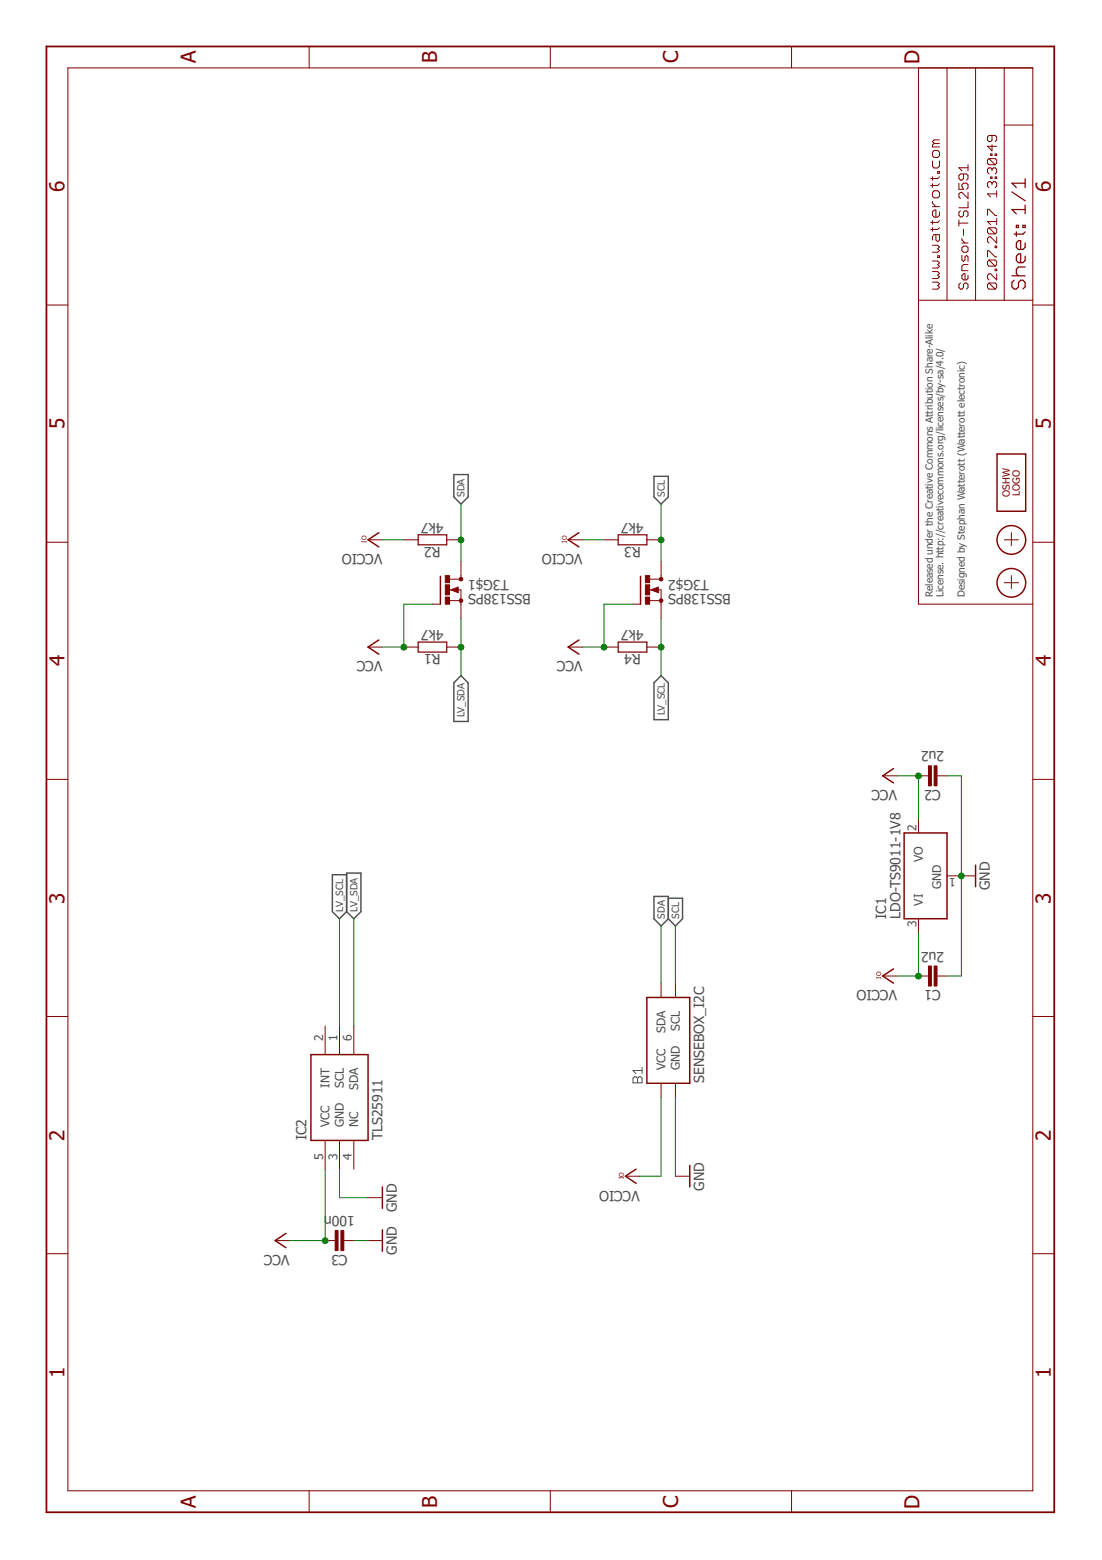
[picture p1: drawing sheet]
<?xml version="1.0" encoding="utf-8"?>
<!DOCTYPE eagle SYSTEM "eagle.dtd">
<eagle version="7.7.0">
<drawing>
<settings>
<setting alwaysvectorfont="no"/>
<setting verticaltext="up"/>
</settings>
<grid distance="0.1" unitdist="inch" unit="inch" style="lines" multiple="1" display="no" altdistance="0.01" altunitdist="inch" altunit="inch"/>
<schematic xreflabel="%F%N/%S.%C%R" xrefpart="/%S.%C%R">
<libraries>
<library name="we-symbol">
<symbols>
<symbol name="PASSER">
<wire x1="-1.016" y1="0" x2="1.27" y2="0" width="0.127" layer="94"/>
<wire x1="0" y1="1.27" x2="0" y2="-1.27" width="0.127" layer="94"/>
<circle x="0" y="0" radius="2.54" width="0.254" layer="94"/>
</symbol>
<symbol name="OSHW_LOGO">
<wire x1="5.08" y1="2.54" x2="5.08" y2="-2.54" width="0.254" layer="94"/>
<wire x1="5.08" y1="-2.54" x2="-5.08" y2="-2.54" width="0.254" layer="94"/>
<wire x1="-5.08" y1="-2.54" x2="-5.08" y2="2.54" width="0.254" layer="94"/>
<wire x1="-5.08" y1="2.54" x2="5.08" y2="2.54" width="0.254" layer="94"/>
<text x="-2.54" y="0.254" size="1.27" layer="94">OSHW</text>
<text x="-2.413" y="-1.524" size="1.27" layer="94">LOGO</text>
</symbol>
<symbol name="A4L-LOC">
<wire x1="256.54" y1="3.81" x2="256.54" y2="8.89" width="0.1016" layer="94"/>
<wire x1="256.54" y1="8.89" x2="256.54" y2="13.97" width="0.1016" layer="94"/>
<wire x1="256.54" y1="13.97" x2="256.54" y2="19.05" width="0.1016" layer="94"/>
<wire x1="256.54" y1="19.05" x2="256.54" y2="24.13" width="0.1016" layer="94"/>
<wire x1="161.29" y1="3.81" x2="161.29" y2="24.13" width="0.1016" layer="94"/>
<wire x1="161.29" y1="24.13" x2="215.265" y2="24.13" width="0.1016" layer="94"/>
<wire x1="215.265" y1="24.13" x2="256.54" y2="24.13" width="0.1016" layer="94"/>
<wire x1="246.38" y1="3.81" x2="246.38" y2="8.89" width="0.1016" layer="94"/>
<wire x1="246.38" y1="8.89" x2="256.54" y2="8.89" width="0.1016" layer="94"/>
<wire x1="246.38" y1="8.89" x2="215.265" y2="8.89" width="0.1016" layer="94"/>
<wire x1="215.265" y1="8.89" x2="215.265" y2="3.81" width="0.1016" layer="94"/>
<wire x1="215.265" y1="8.89" x2="215.265" y2="13.97" width="0.1016" layer="94"/>
<wire x1="215.265" y1="13.97" x2="256.54" y2="13.97" width="0.1016" layer="94"/>
<wire x1="215.265" y1="13.97" x2="215.265" y2="19.05" width="0.1016" layer="94"/>
<wire x1="215.265" y1="19.05" x2="256.54" y2="19.05" width="0.1016" layer="94"/>
<wire x1="215.265" y1="19.05" x2="215.265" y2="24.13" width="0.1016" layer="94"/>
<frame x1="0" y1="0" x2="260.35" y2="179.07" columns="6" rows="4" layer="94"/>
<text x="217.17" y="15.24" size="1.778" layer="94" font="vector">&gt;DRAWING_NAME</text>
<text x="217.17" y="10.16" size="1.778" layer="94" font="vector">&gt;LAST_DATE_TIME</text>
<text x="230.505" y="5.08" size="2.54" layer="94" font="vector">&gt;SHEET</text>
<text x="217.17" y="5.08" size="2.54" layer="94" font="vector">Sheet:</text>
<text x="217.17" y="20.32" size="2.032" layer="94" font="vector">www.watterott.com</text>
</symbol>
</symbols>
<devicesets>
<deviceset name="PASSER" prefix="X">
<gates>
<gate name="X" symbol="PASSER" x="0" y="0"/>
</gates>
<devices>
<device name="-07" package="PASSER_07MM">
<technologies>
<technology name=""/>
</technologies>
</device>
</devices>
</deviceset>
<deviceset name="OSHW_LOGO" prefix="LOGO">
<gates>
<gate name="G$1" symbol="OSHW_LOGO" x="0" y="0"/>
</gates>
<devices>
<device name="X0100" package="OSHW_6X100">
<technologies>
<technology name=""/>
</technologies>
</device>
<device name="X0150" package="OSHW_6X150">
<technologies>
<technology name=""/>
</technologies>
</device>
<device name="X0200" package="OSHW_6X200">
<technologies>
<technology name=""/>
</technologies>
</device>
<device name="X0070" package="OSHW_6X70">
<technologies>
<technology name=""/>
</technologies>
</device>
</devices>
</deviceset>
<deviceset name="FRAME-A4L" prefix="FRAME">
<gates>
<gate name="F" symbol="A4L-LOC" x="0" y="0"/>
</gates>
<devices>
<device name="">
<technologies>
<technology name=""/>
</technologies>
</device>
</devices>
</deviceset>
</devicesets>
</library>
<library name="we-rcl">
<symbols>
<symbol name="CAPACITOR">
<pin name="1" x="-2.54" y="0" visible="off" length="point" direction="pas" swaplevel="1"/>
<pin name="2" x="2.54" y="0" visible="off" length="point" direction="pas" swaplevel="1" rot="R180"/>
<text x="0" y="2.54" size="1.778" layer="95" align="bottom-center">&gt;NAME</text>
<text x="0" y="-2.54" size="1.778" layer="96" align="top-center">&gt;VALUE</text>
<wire x1="-2.54" y1="0" x2="-0.762" y2="0" width="0.1524" layer="94"/>
<wire x1="2.54" y1="0" x2="0.762" y2="0" width="0.1524" layer="94"/>
<rectangle x1="-1.27" y1="-0.254" x2="2.286" y2="0.254" layer="94" rot="R90"/>
<rectangle x1="-2.286" y1="-0.254" x2="1.27" y2="0.254" layer="94" rot="R90"/>
</symbol>
<symbol name="RESISTOR">
<pin name="1" x="-5.08" y="0" visible="off" length="short" direction="pas" swaplevel="1"/>
<pin name="2" x="5.08" y="0" visible="off" length="short" direction="pas" swaplevel="1" rot="R180"/>
<wire x1="-2.54" y1="0.889" x2="2.54" y2="0.889" width="0.2032" layer="94"/>
<wire x1="2.54" y1="0.889" x2="2.54" y2="-0.889" width="0.2032" layer="94"/>
<wire x1="2.54" y1="-0.889" x2="-2.54" y2="-0.889" width="0.2032" layer="94"/>
<wire x1="-2.54" y1="-0.889" x2="-2.54" y2="0.889" width="0.2032" layer="94"/>
<text x="0" y="1.27" size="1.778" layer="95" align="bottom-center">&gt;NAME</text>
<text x="0" y="-1.27" size="1.778" layer="96" align="top-center">&gt;VALUE</text>
</symbol>
</symbols>
<devicesets>
<deviceset name="CAPACITOR" prefix="C" uservalue="yes">
<gates>
<gate name="C" symbol="CAPACITOR" x="0" y="0"/>
</gates>
<devices>
<device name="-C0402" package="R0402">
<connects>
<connect gate="C" pin="1" pad="1"/>
<connect gate="C" pin="2" pad="2"/>
</connects>
<technologies>
<technology name=""/>
</technologies>
</device>
<device name="-C0603" package="R0603">
<connects>
<connect gate="C" pin="1" pad="1"/>
<connect gate="C" pin="2" pad="2"/>
</connects>
<technologies>
<technology name=""/>
</technologies>
</device>
<device name="-C0805" package="R0805">
<connects>
<connect gate="C" pin="1" pad="1"/>
<connect gate="C" pin="2" pad="2"/>
</connects>
<technologies>
<technology name=""/>
</technologies>
</device>
<device name="-C1206" package="R1206">
<connects>
<connect gate="C" pin="1" pad="1"/>
<connect gate="C" pin="2" pad="2"/>
</connects>
<technologies>
<technology name=""/>
</technologies>
</device>
<device name="-C0201" package="R0201">
<connects>
<connect gate="C" pin="1" pad="1"/>
<connect gate="C" pin="2" pad="2"/>
</connects>
<technologies>
<technology name=""/>
</technologies>
</device>
</devices>
</deviceset>
<deviceset name="RESISTOR" prefix="R" uservalue="yes">
<gates>
<gate name="R" symbol="RESISTOR" x="0" y="0"/>
</gates>
<devices>
<device name="-R0603" package="R0603">
<connects>
<connect gate="R" pin="1" pad="1"/>
<connect gate="R" pin="2" pad="2"/>
</connects>
<technologies>
<technology name=""/>
</technologies>
</device>
<device name="-R0805" package="R0805">
<connects>
<connect gate="R" pin="1" pad="1"/>
<connect gate="R" pin="2" pad="2"/>
</connects>
<technologies>
<technology name=""/>
</technologies>
</device>
<device name="-R0402" package="R0402">
<connects>
<connect gate="R" pin="1" pad="1"/>
<connect gate="R" pin="2" pad="2"/>
</connects>
<technologies>
<technology name=""/>
</technologies>
</device>
<device name="-R1206" package="R1206">
<connects>
<connect gate="R" pin="1" pad="1"/>
<connect gate="R" pin="2" pad="2"/>
</connects>
<technologies>
<technology name=""/>
</technologies>
</device>
<device name="-R0201" package="R0201">
<connects>
<connect gate="R" pin="1" pad="1"/>
<connect gate="R" pin="2" pad="2"/>
</connects>
<technologies>
<technology name=""/>
</technologies>
</device>
</devices>
</deviceset>
</devicesets>
</library>
<library name="supply1">
<symbols>
<symbol name="GND">
<wire x1="-1.905" y1="0" x2="1.905" y2="0" width="0.254" layer="94"/>
<text x="-2.54" y="-2.54" size="1.778" layer="96">&gt;VALUE</text>
<pin name="GND" x="0" y="2.54" visible="off" length="short" direction="sup" rot="R270"/>
</symbol>
<symbol name="VCC">
<wire x1="1.27" y1="-1.905" x2="0" y2="0" width="0.254" layer="94"/>
<wire x1="0" y1="0" x2="-1.27" y2="-1.905" width="0.254" layer="94"/>
<text x="-2.54" y="-2.54" size="1.778" layer="96" rot="R90">&gt;VALUE</text>
<pin name="VCC" x="0" y="-2.54" visible="off" length="short" direction="sup" rot="R90"/>
</symbol>
<symbol name="VCCIO">
<wire x1="1.27" y1="-1.905" x2="0" y2="0" width="0.254" layer="94"/>
<wire x1="0" y1="0" x2="-1.27" y2="-1.905" width="0.254" layer="94"/>
<text x="-2.54" y="-2.54" size="1.778" layer="96" rot="R90">&gt;VALUE</text>
<text x="-0.508" y="0.254" size="0.8128" layer="94">IO</text>
<pin name="VCCIO" x="0" y="-2.54" visible="off" length="short" direction="sup" rot="R90"/>
</symbol>
</symbols>
<devicesets>
<deviceset name="GND" prefix="GND">
<gates>
<gate name="1" symbol="GND" x="0" y="0"/>
</gates>
<devices>
<device name="">
<technologies>
<technology name=""/>
</technologies>
</device>
</devices>
</deviceset>
<deviceset name="VCC" prefix="P+">
<gates>
<gate name="VCC" symbol="VCC" x="0" y="0"/>
</gates>
<devices>
<device name="">
<technologies>
<technology name=""/>
</technologies>
</device>
</devices>
</deviceset>
<deviceset name="VCCIO" prefix="VCC">
<gates>
<gate name="G$1" symbol="VCCIO" x="0" y="0"/>
</gates>
<devices>
<device name="">
<technologies>
<technology name=""/>
</technologies>
</device>
</devices>
</deviceset>
</devicesets>
</library>
<library name="we-sensor">
<symbols>
<symbol name="TSL25911">
<pin name="SCL" x="12.7" y="0" length="middle" direction="in" rot="R180"/>
<pin name="INT" x="12.7" y="2.54" length="middle" direction="oc" rot="R180"/>
<pin name="GND" x="-12.7" y="0" length="middle" direction="pwr"/>
<pin name="NC" x="-12.7" y="-2.54" length="middle" direction="nc"/>
<pin name="VCC" x="-12.7" y="2.54" length="middle" direction="pwr"/>
<pin name="SDA" x="12.7" y="-2.54" length="middle" direction="out" rot="R180"/>
<wire x1="-7.62" y1="5.08" x2="7.62" y2="5.08" width="0.254" layer="94"/>
<wire x1="7.62" y1="5.08" x2="7.62" y2="-5.08" width="0.254" layer="94"/>
<wire x1="7.62" y1="-5.08" x2="-7.62" y2="-5.08" width="0.254" layer="94"/>
<wire x1="-7.62" y1="-5.08" x2="-7.62" y2="5.08" width="0.254" layer="94"/>
<text x="-7.62" y="7.62" size="1.778" layer="95" align="top-left">&gt;NAME</text>
<text x="-7.62" y="-7.62" size="1.778" layer="96">&gt;VALUE</text>
</symbol>
</symbols>
<devicesets>
<deviceset name="TLS2591" prefix="IC">
<gates>
<gate name="IC" symbol="TSL25911" x="0" y="0"/>
</gates>
<devices>
<device name="" package="WFDFN6">
<connects>
<connect gate="IC" pin="GND" pad="3"/>
<connect gate="IC" pin="INT" pad="2"/>
<connect gate="IC" pin="NC" pad="4"/>
<connect gate="IC" pin="SCL" pad="1"/>
<connect gate="IC" pin="SDA" pad="6"/>
<connect gate="IC" pin="VCC" pad="5"/>
</connects>
<technologies>
<technology name=""/>
</technologies>
</device>
</devices>
</deviceset>
</devicesets>
</library>
<library name="we-power">
<symbols>
<symbol name="78XX">
<wire x1="-7.62" y1="-5.08" x2="7.62" y2="-5.08" width="0.254" layer="94"/>
<wire x1="7.62" y1="-5.08" x2="7.62" y2="2.54" width="0.254" layer="94"/>
<wire x1="7.62" y1="2.54" x2="-7.62" y2="2.54" width="0.254" layer="94"/>
<wire x1="-7.62" y1="2.54" x2="-7.62" y2="-5.08" width="0.254" layer="94"/>
<text x="-7.62" y="5.715" size="1.778" layer="95">&gt;NAME</text>
<text x="-7.62" y="3.175" size="1.778" layer="96">&gt;VALUE</text>
<text x="-2.286" y="-4.064" size="1.524" layer="95">GND</text>
<pin name="VI" x="-10.16" y="0" length="short" direction="in"/>
<pin name="GND" x="0" y="-7.62" visible="pad" length="short" direction="pas" rot="R90"/>
<pin name="VO" x="10.16" y="0" length="short" direction="pas" rot="R180"/>
</symbol>
</symbols>
<devicesets>
<deviceset name="LDO" prefix="IC">
<gates>
<gate name="A" symbol="78XX" x="0" y="0"/>
</gates>
<devices>
<device name="-TS5204-3V3" package="SOT23">
<connects>
<connect gate="A" pin="GND" pad="3"/>
<connect gate="A" pin="VI" pad="2"/>
<connect gate="A" pin="VO" pad="1"/>
</connects>
<technologies>
<technology name="">
<attribute name="NRND" value="NRND" constant="no"/>
</technology>
</technologies>
</device>
<device name="-TS1117-3V3" package="SOT223">
<connects>
<connect gate="A" pin="GND" pad="1"/>
<connect gate="A" pin="VI" pad="3"/>
<connect gate="A" pin="VO" pad="2 4"/>
</connects>
<technologies>
<technology name=""/>
</technologies>
</device>
<device name="-78MXX" package="SOT252">
<connects>
<connect gate="A" pin="GND" pad="2"/>
<connect gate="A" pin="VI" pad="1"/>
<connect gate="A" pin="VO" pad="3"/>
</connects>
<technologies>
<technology name=""/>
</technologies>
</device>
<device name="-TS1117-5V" package="SOT223">
<connects>
<connect gate="A" pin="GND" pad="1"/>
<connect gate="A" pin="VI" pad="3"/>
<connect gate="A" pin="VO" pad="2 4"/>
</connects>
<technologies>
<technology name=""/>
</technologies>
</device>
<device name="-TS5204-5V" package="SOT23">
<connects>
<connect gate="A" pin="GND" pad="3"/>
<connect gate="A" pin="VI" pad="2"/>
<connect gate="A" pin="VO" pad="1"/>
</connects>
<technologies>
<technology name="">
<attribute name="NRND" value="NRND" constant="no"/>
</technology>
</technologies>
</device>
<device name="-TS9011-5V" package="SOT23">
<connects>
<connect gate="A" pin="GND" pad="1"/>
<connect gate="A" pin="VI" pad="3"/>
<connect gate="A" pin="VO" pad="2"/>
</connects>
<technologies>
<technology name=""/>
</technologies>
</device>
<device name="-TS9011-3V3" package="SOT23">
<connects>
<connect gate="A" pin="GND" pad="1"/>
<connect gate="A" pin="VI" pad="3"/>
<connect gate="A" pin="VO" pad="2"/>
</connects>
<technologies>
<technology name=""/>
</technologies>
</device>
</devices>
</deviceset>
</devicesets>
</library>
<library name="we-transistor">
<symbols>
<symbol name="MOSFET_N-CHN">
<wire x1="-3.6576" y1="2.413" x2="-3.6576" y2="-2.54" width="0.254" layer="94"/>
<wire x1="-3.6576" y1="-2.54" x2="-5.08" y2="-2.54" width="0.1524" layer="94"/>
<wire x1="0" y1="1.905" x2="-2.0066" y2="1.905" width="0.1524" layer="94"/>
<wire x1="0" y1="0" x2="0" y2="-1.905" width="0.1524" layer="94"/>
<wire x1="-2.032" y1="-1.905" x2="0" y2="-1.905" width="0.1524" layer="94"/>
<wire x1="0" y1="2.54" x2="0" y2="1.905" width="0.1524" layer="94"/>
<wire x1="0" y1="-1.905" x2="0" y2="-2.54" width="0.1524" layer="94"/>
<wire x1="-1.397" y1="0" x2="-2.286" y2="0" width="0.1524" layer="94"/>
<wire x1="-1.778" y1="0" x2="-0.508" y2="-0.508" width="0.1524" layer="94"/>
<wire x1="-0.508" y1="-0.508" x2="-0.508" y2="0.508" width="0.1524" layer="94"/>
<wire x1="-0.508" y1="0.508" x2="-1.778" y2="0" width="0.1524" layer="94"/>
<wire x1="-0.635" y1="0" x2="0" y2="0" width="0.1524" layer="94"/>
<wire x1="-0.635" y1="0.254" x2="-1.524" y2="0" width="0.3048" layer="94"/>
<wire x1="-1.524" y1="0" x2="-0.635" y2="-0.254" width="0.3048" layer="94"/>
<wire x1="-0.635" y1="-0.254" x2="-0.635" y2="0" width="0.3048" layer="94"/>
<wire x1="-0.635" y1="0" x2="-0.889" y2="0" width="0.3048" layer="94"/>
<circle x="0" y="-1.905" radius="0.127" width="0.4064" layer="94"/>
<circle x="0" y="1.905" radius="0.127" width="0.4064" layer="94"/>
<text x="1.27" y="0" size="1.778" layer="95">&gt;NAME</text>
<text x="1.27" y="-2.54" size="1.778" layer="96">&gt;VALUE</text>
<rectangle x1="-2.794" y1="-2.54" x2="-2.032" y2="-1.27" layer="94"/>
<rectangle x1="-2.794" y1="1.27" x2="-2.032" y2="2.54" layer="94"/>
<rectangle x1="-2.794" y1="-0.889" x2="-2.032" y2="0.889" layer="94"/>
<pin name="G" x="-5.08" y="-2.54" visible="off" length="point" direction="pas"/>
<pin name="D" x="0" y="5.08" visible="off" length="short" direction="pas" rot="R270"/>
<pin name="S" x="0" y="-5.08" visible="off" length="short" direction="pas" rot="R90"/>
</symbol>
</symbols>
<devicesets>
<deviceset name="BSS138PS" prefix="T">
<gates>
<gate name="G$1" symbol="MOSFET_N-CHN" x="0" y="10.16"/>
<gate name="G$2" symbol="MOSFET_N-CHN" x="0" y="-10.16"/>
</gates>
<devices>
<device name="" package="SOT363">
<connects>
<connect gate="G$1" pin="D" pad="6"/>
<connect gate="G$1" pin="G" pad="2"/>
<connect gate="G$1" pin="S" pad="1"/>
<connect gate="G$2" pin="D" pad="3"/>
<connect gate="G$2" pin="G" pad="5"/>
<connect gate="G$2" pin="S" pad="4"/>
</connects>
<technologies>
<technology name=""/>
</technologies>
</device>
</devices>
</deviceset>
</devicesets>
</library>
<library name="we-board">
<symbols>
<symbol name="SENSEBOX_I2C">
<wire x1="-7.62" y1="2.54" x2="-7.62" y2="-5.08" width="0.254" layer="94"/>
<wire x1="-7.62" y1="-5.08" x2="7.62" y2="-5.08" width="0.254" layer="94"/>
<wire x1="7.62" y1="-5.08" x2="7.62" y2="2.54" width="0.254" layer="94"/>
<wire x1="7.62" y1="2.54" x2="-7.62" y2="2.54" width="0.254" layer="94"/>
<text x="-7.62" y="5.08" size="1.778" layer="95" font="vector" align="top-left">&gt;NAME</text>
<text x="-7.62" y="-7.62" size="1.778" layer="95">&gt;Value</text>
<pin name="SDA" x="10.16" y="0" visible="pin" length="short" rot="R180"/>
<pin name="SCL" x="10.16" y="-2.54" visible="pin" length="short" rot="R180"/>
<pin name="VCC" x="-10.16" y="0" visible="pin" length="short" direction="pwr"/>
<pin name="GND" x="-10.16" y="-2.54" visible="pin" length="short" direction="pwr"/>
</symbol>
</symbols>
<devicesets>
<deviceset name="SENSEBOX_I2C" prefix="B">
<gates>
<gate name="G$1" symbol="SENSEBOX_I2C" x="0" y="0"/>
</gates>
<devices>
<device name="" package="BREAKOUT_SENSEBOX_I2C">
<connects>
<connect gate="G$1" pin="GND" pad="GND"/>
<connect gate="G$1" pin="SCL" pad="SCL"/>
<connect gate="G$1" pin="SDA" pad="SDA"/>
<connect gate="G$1" pin="VCC" pad="VCC"/>
</connects>
<technologies>
<technology name=""/>
</technologies>
</device>
</devices>
</deviceset>
</devicesets>
</library>
</libraries>
<attributes>
</attributes>
<variantdefs>
</variantdefs>
<classes>
<class number="0" name="default" width="0" drill="0">
</class>
</classes>
<parts>
<part name="GND1" library="supply1" deviceset="GND" device=""/>
<part name="P+1" library="supply1" deviceset="VCC" device=""/>
<part name="GND3" library="supply1" deviceset="GND" device=""/>
<part name="GND4" library="supply1" deviceset="GND" device=""/>
<part name="P+3" library="supply1" deviceset="VCC" device=""/>
<part name="X1" library="we-symbol" deviceset="PASSER" device="-07"/>
<part name="X2" library="we-symbol" deviceset="PASSER" device="-07"/>
<part name="LOGO2" library="we-symbol" deviceset="OSHW_LOGO" device="X0070"/>
<part name="IC1" library="we-power" deviceset="LDO" device="-TS9011-3V3" value="LDO-TS9011-1V8"/>
<part name="C1" library="we-rcl" deviceset="CAPACITOR" device="-C0402" value="2u2"/>
<part name="C2" library="we-rcl" deviceset="CAPACITOR" device="-C0402" value="2u2"/>
<part name="C3" library="we-rcl" deviceset="CAPACITOR" device="-C0402" value="100n"/>
<part name="R2" library="we-rcl" deviceset="RESISTOR" device="-R0402" value="4k7"/>
<part name="R1" library="we-rcl" deviceset="RESISTOR" device="-R0402" value="4k7"/>
<part name="VCC1" library="supply1" deviceset="VCCIO" device=""/>
<part name="P+5" library="supply1" deviceset="VCC" device=""/>
<part name="R3" library="we-rcl" deviceset="RESISTOR" device="-R0402" value="4k7"/>
<part name="R4" library="we-rcl" deviceset="RESISTOR" device="-R0402" value="4k7"/>
<part name="VCC2" library="supply1" deviceset="VCCIO" device=""/>
<part name="VCC3" library="supply1" deviceset="VCCIO" device=""/>
<part name="GND5" library="supply1" deviceset="GND" device=""/>
<part name="P+6" library="supply1" deviceset="VCC" device=""/>
<part name="VCC4" library="supply1" deviceset="VCCIO" device=""/>
<part name="T3" library="we-transistor" deviceset="BSS138PS" device=""/>
<part name="IC2" library="we-sensor" deviceset="TLS2591" device="" value="TLS25911"/>
<part name="B1" library="we-board" deviceset="SENSEBOX_I2C" device=""/>
<part name="FRAME1" library="we-symbol" deviceset="FRAME-A4L" device=""/>
</parts>
<sheets>
<sheet>
<plain>
<text x="162.56" y="22.86" size="1.27" layer="95" align="top-left">Released under the Creative Commons Attribution Share-Alike 
License. http://creativecommons.org/licenses/by-sa/4.0/

Designed by Stephan Watterott (Watterott electronic)</text>
</plain>
<instances>
<instance part="GND1" gate="1" x="55.88" y="119.38"/>
<instance part="P+1" gate="VCC" x="153.67" y="121.92"/>
<instance part="GND3" gate="1" x="48.26" y="119.38"/>
<instance part="GND4" gate="1" x="59.69" y="64.77"/>
<instance part="P+3" gate="VCC" x="48.26" y="138.43"/>
<instance part="X1" gate="X" x="165.1" y="7.62"/>
<instance part="X2" gate="X" x="172.72" y="7.62"/>
<instance part="LOGO2" gate="G$1" x="182.88" y="7.62"/>
<instance part="IC1" gate="A" x="113.03" y="24.13"/>
<instance part="C1" gate="C" x="95.25" y="21.59" rot="R90"/>
<instance part="C2" gate="C" x="130.81" y="21.59" rot="R90"/>
<instance part="C3" gate="C" x="48.26" y="127" rot="R90"/>
<instance part="R2" gate="R" x="172.72" y="110.49" rot="R90"/>
<instance part="R1" gate="R" x="153.67" y="110.49" rot="R90"/>
<instance part="VCC1" gate="G$1" x="172.72" y="121.92"/>
<instance part="P+5" gate="VCC" x="153.67" y="86.36"/>
<instance part="R3" gate="R" x="172.72" y="74.93" rot="R90"/>
<instance part="R4" gate="R" x="153.67" y="74.93" rot="R90"/>
<instance part="VCC2" gate="G$1" x="172.72" y="86.36"/>
<instance part="VCC3" gate="G$1" x="59.69" y="76.2"/>
<instance part="GND5" gate="1" x="113.03" y="13.97"/>
<instance part="P+6" gate="VCC" x="130.81" y="30.48"/>
<instance part="VCC4" gate="G$1" x="95.25" y="30.48"/>
<instance part="T3" gate="G$1" x="163.83" y="105.41" rot="R270"/>
<instance part="T3" gate="G$2" x="163.83" y="69.85" rot="R270"/>
<instance part="IC2" gate="IC" x="73.66" y="127"/>
<instance part="B1" gate="G$1" x="83.82" y="69.85"/>
<instance part="FRAME1" gate="F" x="0" y="0"/>
</instances>
<busses>
</busses>
<nets>
<net name="GND" class="0">
<segment>
<pinref part="GND3" gate="1" pin="GND"/>
<pinref part="C3" gate="C" pin="1"/>
<wire x1="48.26" y1="124.46" x2="48.26" y2="121.92" width="0.1524" layer="91"/>
</segment>
<segment>
<pinref part="GND4" gate="1" pin="GND"/>
<wire x1="73.66" y1="67.31" x2="59.69" y2="67.31" width="0.1524" layer="91"/>
<pinref part="B1" gate="G$1" pin="GND"/>
</segment>
<segment>
<pinref part="IC1" gate="A" pin="GND"/>
<pinref part="C1" gate="C" pin="1"/>
<wire x1="113.03" y1="16.51" x2="95.25" y2="16.51" width="0.1524" layer="91"/>
<wire x1="95.25" y1="16.51" x2="95.25" y2="19.05" width="0.1524" layer="91"/>
<pinref part="C2" gate="C" pin="1"/>
<wire x1="113.03" y1="16.51" x2="130.81" y2="16.51" width="0.1524" layer="91"/>
<wire x1="130.81" y1="16.51" x2="130.81" y2="19.05" width="0.1524" layer="91"/>
<junction x="113.03" y="16.51"/>
<pinref part="GND5" gate="1" pin="GND"/>
</segment>
<segment>
<pinref part="IC2" gate="IC" pin="GND"/>
<pinref part="GND1" gate="1" pin="GND"/>
<wire x1="60.96" y1="127" x2="55.88" y2="127" width="0.1524" layer="91"/>
<wire x1="55.88" y1="127" x2="55.88" y2="121.92" width="0.1524" layer="91"/>
</segment>
</net>
<net name="SCL" class="0">
<segment>
<label x="104.14" y="67.31" size="1.27" layer="95" xref="yes"/>
<wire x1="93.98" y1="67.31" x2="104.14" y2="67.31" width="0.1524" layer="91"/>
<pinref part="B1" gate="G$1" pin="SCL"/>
</segment>
<segment>
<wire x1="179.07" y1="69.85" x2="172.72" y2="69.85" width="0.1524" layer="91"/>
<label x="179.07" y="69.85" size="1.27" layer="95" xref="yes"/>
<pinref part="R3" gate="R" pin="1"/>
<wire x1="172.72" y1="69.85" x2="168.91" y2="69.85" width="0.1524" layer="91"/>
<junction x="172.72" y="69.85"/>
<pinref part="T3" gate="G$2" pin="D"/>
</segment>
</net>
<net name="SDA" class="0">
<segment>
<label x="104.14" y="69.85" size="1.27" layer="95" xref="yes"/>
<wire x1="93.98" y1="69.85" x2="104.14" y2="69.85" width="0.1524" layer="91"/>
<pinref part="B1" gate="G$1" pin="SDA"/>
</segment>
<segment>
<wire x1="179.07" y1="105.41" x2="172.72" y2="105.41" width="0.1524" layer="91"/>
<label x="179.07" y="105.41" size="1.27" layer="95" xref="yes"/>
<pinref part="R2" gate="R" pin="1"/>
<wire x1="172.72" y1="105.41" x2="168.91" y2="105.41" width="0.1524" layer="91"/>
<junction x="172.72" y="105.41"/>
<pinref part="T3" gate="G$1" pin="D"/>
</segment>
</net>
<net name="VCC" class="0">
<segment>
<wire x1="60.96" y1="129.54" x2="48.26" y2="129.54" width="0.1524" layer="91"/>
<pinref part="C3" gate="C" pin="2"/>
<pinref part="P+3" gate="VCC" pin="VCC"/>
<wire x1="48.26" y1="129.54" x2="48.26" y2="135.89" width="0.1524" layer="91"/>
<junction x="48.26" y="129.54"/>
<pinref part="IC2" gate="IC" pin="VCC"/>
</segment>
<segment>
<pinref part="R1" gate="R" pin="2"/>
<wire x1="153.67" y1="115.57" x2="161.29" y2="115.57" width="0.1524" layer="91"/>
<wire x1="161.29" y1="115.57" x2="161.29" y2="110.49" width="0.1524" layer="91"/>
<pinref part="P+1" gate="VCC" pin="VCC"/>
<wire x1="153.67" y1="115.57" x2="153.67" y2="119.38" width="0.1524" layer="91"/>
<junction x="153.67" y="115.57"/>
<pinref part="T3" gate="G$1" pin="G"/>
</segment>
<segment>
<pinref part="R4" gate="R" pin="2"/>
<wire x1="153.67" y1="80.01" x2="161.29" y2="80.01" width="0.1524" layer="91"/>
<wire x1="161.29" y1="80.01" x2="161.29" y2="74.93" width="0.1524" layer="91"/>
<pinref part="P+5" gate="VCC" pin="VCC"/>
<wire x1="153.67" y1="80.01" x2="153.67" y2="83.82" width="0.1524" layer="91"/>
<junction x="153.67" y="80.01"/>
<pinref part="T3" gate="G$2" pin="G"/>
</segment>
<segment>
<pinref part="IC1" gate="A" pin="VO"/>
<pinref part="C2" gate="C" pin="2"/>
<wire x1="123.19" y1="24.13" x2="130.81" y2="24.13" width="0.1524" layer="91"/>
<pinref part="P+6" gate="VCC" pin="VCC"/>
<wire x1="130.81" y1="24.13" x2="130.81" y2="27.94" width="0.1524" layer="91"/>
<junction x="130.81" y="24.13"/>
</segment>
</net>
<net name="LV_SDA" class="0">
<segment>
<wire x1="158.75" y1="105.41" x2="153.67" y2="105.41" width="0.1524" layer="91"/>
<wire x1="148.59" y1="105.41" x2="153.67" y2="105.41" width="0.1524" layer="91"/>
<label x="148.59" y="105.41" size="1.27" layer="95" rot="R180" xref="yes"/>
<pinref part="R1" gate="R" pin="1"/>
<junction x="153.67" y="105.41"/>
<pinref part="T3" gate="G$1" pin="S"/>
</segment>
<segment>
<wire x1="86.36" y1="124.46" x2="105.41" y2="124.46" width="0.1524" layer="91"/>
<label x="105.41" y="124.46" size="1.27" layer="95" xref="yes"/>
<pinref part="IC2" gate="IC" pin="SDA"/>
</segment>
</net>
<net name="VCCIO" class="0">
<segment>
<pinref part="R2" gate="R" pin="2"/>
<pinref part="VCC1" gate="G$1" pin="VCCIO"/>
<wire x1="172.72" y1="119.38" x2="172.72" y2="115.57" width="0.1524" layer="91"/>
</segment>
<segment>
<pinref part="R3" gate="R" pin="2"/>
<pinref part="VCC2" gate="G$1" pin="VCCIO"/>
<wire x1="172.72" y1="83.82" x2="172.72" y2="80.01" width="0.1524" layer="91"/>
</segment>
<segment>
<wire x1="73.66" y1="69.85" x2="59.69" y2="69.85" width="0.1524" layer="91"/>
<wire x1="59.69" y1="69.85" x2="59.69" y2="73.66" width="0.1524" layer="91"/>
<pinref part="VCC3" gate="G$1" pin="VCCIO"/>
<pinref part="B1" gate="G$1" pin="VCC"/>
</segment>
<segment>
<pinref part="IC1" gate="A" pin="VI"/>
<pinref part="C1" gate="C" pin="2"/>
<wire x1="102.87" y1="24.13" x2="95.25" y2="24.13" width="0.1524" layer="91"/>
<pinref part="VCC4" gate="G$1" pin="VCCIO"/>
<wire x1="95.25" y1="24.13" x2="95.25" y2="27.94" width="0.1524" layer="91"/>
<junction x="95.25" y="24.13"/>
</segment>
</net>
<net name="LV_SCL" class="0">
<segment>
<wire x1="158.75" y1="69.85" x2="153.67" y2="69.85" width="0.1524" layer="91"/>
<wire x1="148.59" y1="69.85" x2="153.67" y2="69.85" width="0.1524" layer="91"/>
<label x="148.59" y="69.85" size="1.27" layer="95" rot="R180" xref="yes"/>
<pinref part="R4" gate="R" pin="1"/>
<junction x="153.67" y="69.85"/>
<pinref part="T3" gate="G$2" pin="S"/>
</segment>
<segment>
<wire x1="86.36" y1="127" x2="105.41" y2="127" width="0.1524" layer="91"/>
<label x="105.41" y="127" size="1.27" layer="95" xref="yes"/>
<pinref part="IC2" gate="IC" pin="SCL"/>
</segment>
</net>
</nets>
</sheet>
</sheets>
</schematic>
</drawing>
<compatibility>
<note version="6.3" minversion="6.2.2" severity="warning">
Since Version 6.2.2 text objects can contain more than one line,
which will not be processed correctly with this version.
</note>
</compatibility>
</eagle>
